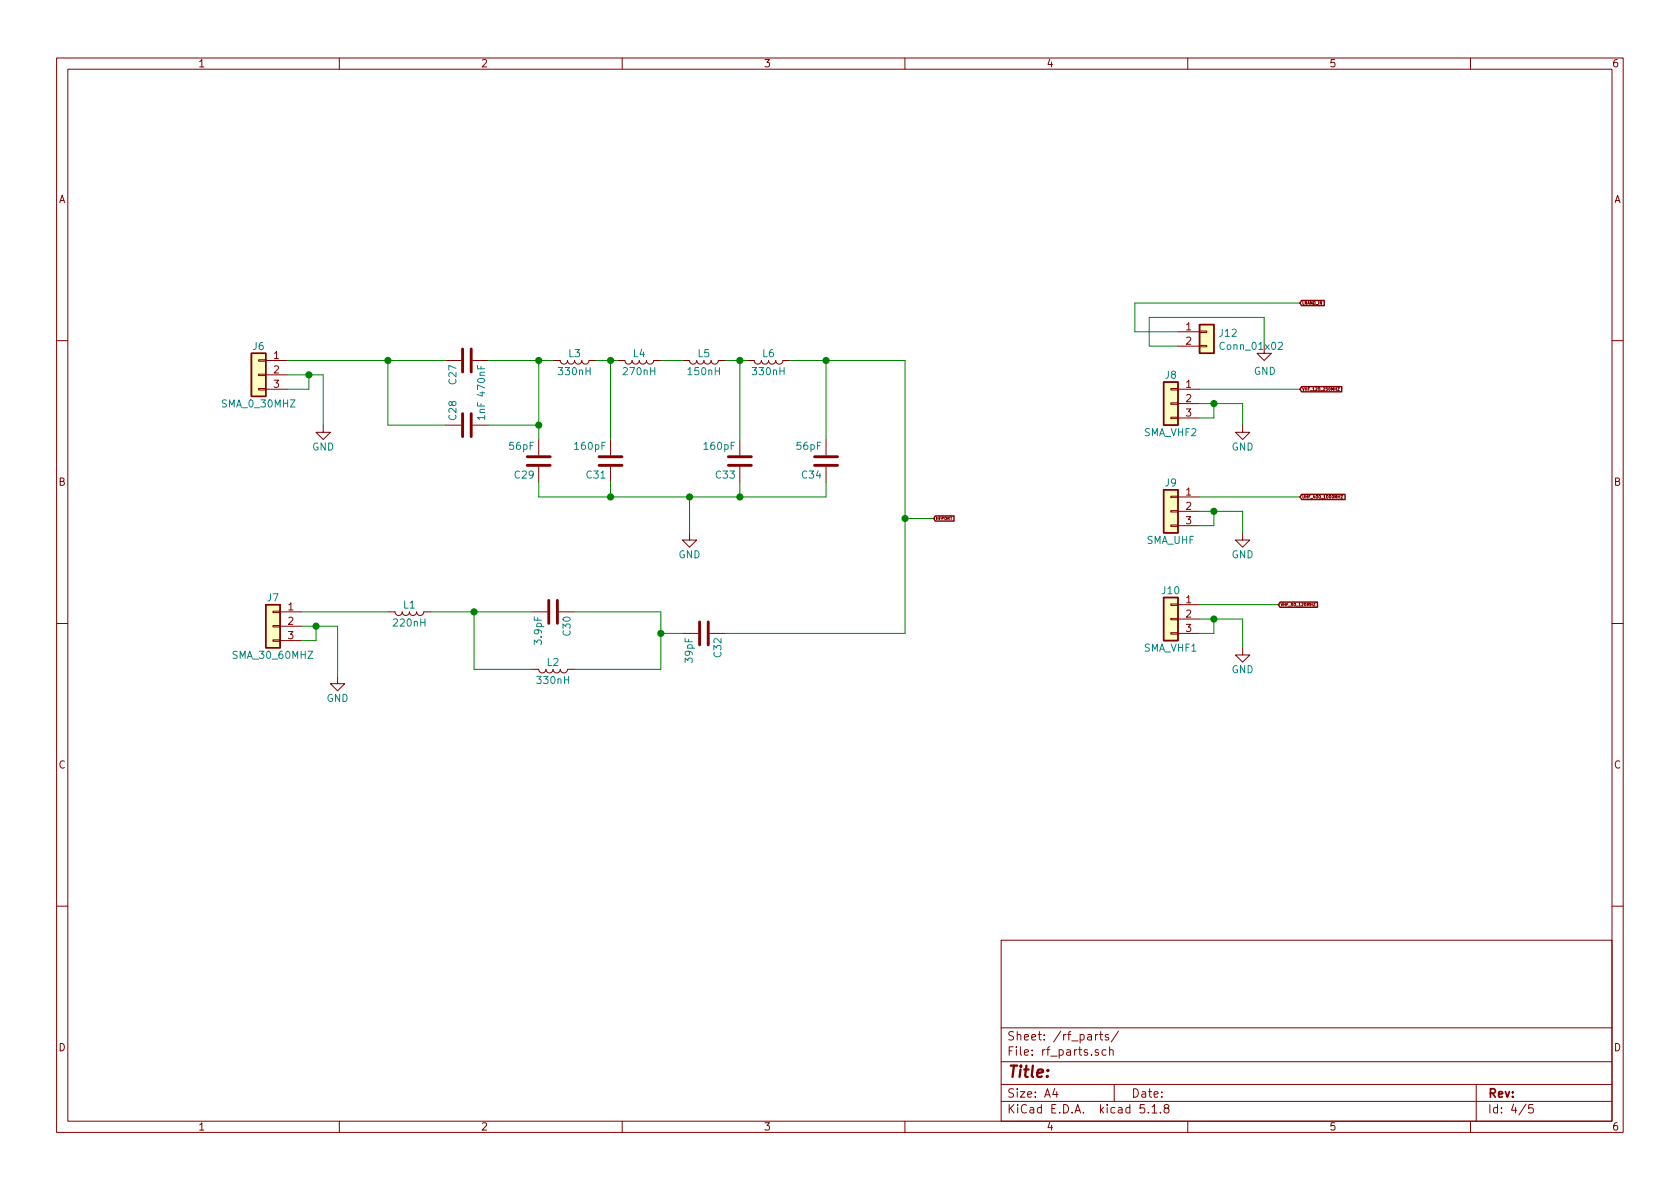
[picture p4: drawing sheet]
EESchema Schematic File Version 4
EELAYER 30 0
EELAYER END
$Descr A4 11693 8268
encoding utf-8
Sheet 4 5
Title ""
Date ""
Rev ""
Comp ""
Comment1 ""
Comment2 ""
Comment3 ""
Comment4 ""
$EndDescr
$Comp
L msisdr-rescue:L L3
U 1 1
P 4000 2500
F 0 "L3" V 3950 2500 50  0000 C CNN
F 1 "330nH" V 4075 2500 50  0000 C CNN
F 2 "Inductor_SMD:L_1206_3216Metric_Pad1.42x1.75mm_HandSolder" H 4000 2500 50  0001 C CNN
F 3 "" H 4000 2500 50  0001 C CNN
	1    4000 2500
	0    1    1    0   
$EndComp
$Comp
L msisdr-rescue:C C27
U 1 1
P 3250 2500
F 0 "C27" H 3275 2600 50  0000 L CNN
F 1 "470nF" H 3275 2400 50  0000 L CNN
F 2 "Capacitor_SMD:C_1206_3216Metric_Pad1.33x1.80mm_HandSolder" H 3288 2350 50  0001 C CNN
F 3 "" H 3250 2500 50  0001 C CNN
	1    3250 2500
	0    -1   1    0   
$EndComp
$Comp
L msisdr-rescue:C C29
U 1 1
P 3750 3200
F 0 "C29" H 3775 3300 50  0000 L CNN
F 1 "56pF" H 3775 3100 50  0000 L CNN
F 2 "Capacitor_SMD:C_1206_3216Metric_Pad1.33x1.80mm_HandSolder" H 3788 3050 50  0001 C CNN
F 3 "" H 3750 3200 50  0001 C CNN
	1    3750 3200
	-1   0    0    1   
$EndComp
Wire Wire Line
	2000 2500 2700 2500
Connection ~ 2700 2500
$Comp
L msisdr-rescue:GND #PWR035
U 1 1
P 4800 3700
F 0 "#PWR035" H 4800 3450 50  0001 C CNN
F 1 "GND" H 4800 3550 50  0000 C CNN
F 2 "" H 4800 3700 50  0001 C CNN
F 3 "" H 4800 3700 50  0001 C CNN
	1    4800 3700
	1    0    0    -1  
$EndComp
$Comp
L msisdr-rescue:GND #PWR033
U 1 1
P 2250 2950
F 0 "#PWR033" H 2250 2700 50  0001 C CNN
F 1 "GND" H 2250 2800 50  0000 C CNN
F 2 "" H 2250 2950 50  0001 C CNN
F 3 "" H 2250 2950 50  0001 C CNN
	1    2250 2950
	1    0    0    -1  
$EndComp
Wire Wire Line
	2000 2600 2150 2600
Wire Wire Line
	2250 2600 2250 2950
$Comp
L msisdr-rescue:GND #PWR034
U 1 1
P 2350 4700
F 0 "#PWR034" H 2350 4450 50  0001 C CNN
F 1 "GND" H 2350 4550 50  0000 C CNN
F 2 "" H 2350 4700 50  0001 C CNN
F 3 "" H 2350 4700 50  0001 C CNN
	1    2350 4700
	1    0    0    -1  
$EndComp
Wire Wire Line
	2350 4700 2350 4350
Wire Wire Line
	2350 4350 2200 4350
$Comp
L msisdr-rescue:L L1
U 1 1
P 2850 4250
F 0 "L1" V 2800 4250 50  0000 C CNN
F 1 "220nH" V 2925 4250 50  0000 C CNN
F 2 "Inductor_SMD:L_1206_3216Metric_Pad1.42x1.75mm_HandSolder" H 2850 4250 50  0001 C CNN
F 3 "" H 2850 4250 50  0001 C CNN
	1    2850 4250
	0    1    1    0   
$EndComp
$Comp
L msisdr-rescue:C C30
U 1 1
P 3850 4250
F 0 "C30" H 3875 4350 50  0000 L CNN
F 1 "3.9pF" H 3875 4150 50  0000 L CNN
F 2 "Capacitor_SMD:C_1206_3216Metric_Pad1.33x1.80mm_HandSolder" H 3888 4100 50  0001 C CNN
F 3 "" H 3850 4250 50  0001 C CNN
	1    3850 4250
	0    1    1    0   
$EndComp
$Comp
L msisdr-rescue:L L2
U 1 1
P 3850 4650
F 0 "L2" V 3800 4650 50  0000 C CNN
F 1 "330nH" V 3925 4650 50  0000 C CNN
F 2 "Inductor_SMD:L_1206_3216Metric_Pad1.42x1.75mm_HandSolder" H 3850 4650 50  0001 C CNN
F 3 "" H 3850 4650 50  0001 C CNN
	1    3850 4650
	0    1    1    0   
$EndComp
$Comp
L msisdr-rescue:C C32
U 1 1
P 4900 4400
F 0 "C32" H 4925 4500 50  0000 L CNN
F 1 "39pF" H 4925 4300 50  0000 L CNN
F 2 "Capacitor_SMD:C_1206_3216Metric_Pad1.33x1.80mm_HandSolder" H 4938 4250 50  0001 C CNN
F 3 "" H 4900 4400 50  0001 C CNN
	1    4900 4400
	0    1    1    0   
$EndComp
Wire Wire Line
	2100 4250 2700 4250
Wire Wire Line
	3000 4250 3300 4250
Wire Wire Line
	4000 4250 4600 4250
Wire Wire Line
	4600 4250 4600 4400
Wire Wire Line
	4600 4400 4750 4400
Wire Wire Line
	3700 4650 3300 4650
Wire Wire Line
	3300 4650 3300 4250
Connection ~ 3300 4250
Wire Wire Line
	4600 4650 4000 4650
Connection ~ 4600 4400
Wire Wire Line
	6300 4400 5050 4400
Text GLabel 9050 2700 2    20   Input ~ 0
VHF_120_250MHZ
Text GLabel 9050 3450 2    20   Input ~ 0
UHF_400_1000MHZ
Text GLabel 8900 4200 2    20   Input ~ 0
VHF_50_120MHZ
$Comp
L msisdr-rescue:GND #PWR036
U 1 1
P 8650 2950
F 0 "#PWR036" H 8650 2700 50  0001 C CNN
F 1 "GND" H 8650 2800 50  0000 C CNN
F 2 "" H 8650 2950 50  0001 C CNN
F 3 "" H 8650 2950 50  0001 C CNN
	1    8650 2950
	1    0    0    -1  
$EndComp
$Comp
L msisdr-rescue:GND #PWR037
U 1 1
P 8650 3700
F 0 "#PWR037" H 8650 3450 50  0001 C CNN
F 1 "GND" H 8650 3550 50  0000 C CNN
F 2 "" H 8650 3700 50  0001 C CNN
F 3 "" H 8650 3700 50  0001 C CNN
	1    8650 3700
	1    0    0    -1  
$EndComp
$Comp
L msisdr-rescue:GND #PWR038
U 1 1
P 8650 4500
F 0 "#PWR038" H 8650 4250 50  0001 C CNN
F 1 "GND" H 8650 4350 50  0000 C CNN
F 2 "" H 8650 4500 50  0001 C CNN
F 3 "" H 8650 4500 50  0001 C CNN
	1    8650 4500
	1    0    0    -1  
$EndComp
Wire Wire Line
	8650 4500 8650 4300
Wire Wire Line
	8650 4300 8450 4300
Wire Wire Line
	8650 3700 8650 3550
Wire Wire Line
	8650 3550 8450 3550
Wire Wire Line
	8650 2950 8650 2800
Wire Wire Line
	8650 2800 8450 2800
Wire Wire Line
	8350 2700 9050 2700
Wire Wire Line
	8350 3450 9050 3450
Wire Wire Line
	8350 4200 8900 4200
Text GLabel 6500 3600 2    20   Input ~ 0
HFPORT
$Comp
L msisdr-rescue:C C28
U 1 1
P 3250 2950
F 0 "C28" H 3275 3050 50  0000 L CNN
F 1 "1nF" H 3275 2850 50  0000 L CNN
F 2 "Capacitor_SMD:C_1206_3216Metric_Pad1.33x1.80mm_HandSolder" H 3288 2800 50  0001 C CNN
F 3 "" H 3250 2950 50  0001 C CNN
	1    3250 2950
	0    -1   -1   0   
$EndComp
$Comp
L msisdr-rescue:L L4
U 1 1
P 4450 2500
F 0 "L4" V 4400 2500 50  0000 C CNN
F 1 "270nH" V 4525 2500 50  0000 C CNN
F 2 "Inductor_SMD:L_1206_3216Metric_Pad1.42x1.75mm_HandSolder" H 4450 2500 50  0001 C CNN
F 3 "" H 4450 2500 50  0001 C CNN
	1    4450 2500
	0    1    1    0   
$EndComp
$Comp
L msisdr-rescue:L L5
U 1 1
P 4900 2500
F 0 "L5" V 4850 2500 50  0000 C CNN
F 1 "150nH" V 4975 2500 50  0000 C CNN
F 2 "Inductor_SMD:L_1206_3216Metric_Pad1.42x1.75mm_HandSolder" H 4900 2500 50  0001 C CNN
F 3 "" H 4900 2500 50  0001 C CNN
	1    4900 2500
	0    1    1    0   
$EndComp
$Comp
L msisdr-rescue:L L6
U 1 1
P 5350 2500
F 0 "L6" V 5300 2500 50  0000 C CNN
F 1 "330nH" V 5425 2500 50  0000 C CNN
F 2 "Inductor_SMD:L_1206_3216Metric_Pad1.42x1.75mm_HandSolder" H 5350 2500 50  0001 C CNN
F 3 "" H 5350 2500 50  0001 C CNN
	1    5350 2500
	0    1    1    0   
$EndComp
$Comp
L msisdr-rescue:C C31
U 1 1
P 4250 3200
F 0 "C31" H 4275 3300 50  0000 L CNN
F 1 "160pF" H 4275 3100 50  0000 L CNN
F 2 "Capacitor_SMD:C_1206_3216Metric_Pad1.33x1.80mm_HandSolder" H 4288 3050 50  0001 C CNN
F 3 "" H 4250 3200 50  0001 C CNN
	1    4250 3200
	-1   0    0    1   
$EndComp
$Comp
L msisdr-rescue:C C33
U 1 1
P 5150 3200
F 0 "C33" H 5175 3300 50  0000 L CNN
F 1 "160pF" H 5175 3100 50  0000 L CNN
F 2 "Capacitor_SMD:C_1206_3216Metric_Pad1.33x1.80mm_HandSolder" H 5188 3050 50  0001 C CNN
F 3 "" H 5150 3200 50  0001 C CNN
	1    5150 3200
	-1   0    0    1   
$EndComp
$Comp
L msisdr-rescue:C C34
U 1 1
P 5750 3200
F 0 "C34" H 5775 3300 50  0000 L CNN
F 1 "56pF" H 5775 3100 50  0000 L CNN
F 2 "Capacitor_SMD:C_1206_3216Metric_Pad1.33x1.80mm_HandSolder" H 5788 3050 50  0001 C CNN
F 3 "" H 5750 3200 50  0001 C CNN
	1    5750 3200
	-1   0    0    1   
$EndComp
Wire Wire Line
	2700 2500 2700 2950
Wire Wire Line
	2700 2950 3100 2950
Wire Wire Line
	3400 2500 3750 2500
Wire Wire Line
	4150 2500 4250 2500
Wire Wire Line
	4600 2500 4750 2500
Wire Wire Line
	5050 2500 5150 2500
Wire Wire Line
	3750 2500 3750 2950
Wire Wire Line
	3750 2950 3400 2950
Connection ~ 3750 2500
Connection ~ 3750 2950
Wire Wire Line
	4250 2500 4250 3050
Connection ~ 4250 2500
Wire Wire Line
	5150 3050 5150 2500
Connection ~ 5150 2500
Wire Wire Line
	5750 3050 5750 2500
Wire Wire Line
	5500 2500 5750 2500
Wire Wire Line
	3750 3350 3750 3450
Wire Wire Line
	3750 3450 4250 3450
Wire Wire Line
	5750 3450 5750 3350
Wire Wire Line
	5150 3350 5150 3450
Connection ~ 5150 3450
Wire Wire Line
	4250 3350 4250 3450
Connection ~ 4250 3450
Wire Wire Line
	4800 3700 4800 3450
Connection ~ 4800 3450
Wire Wire Line
	6500 3600 6300 3600
Wire Wire Line
	6300 2500 6300 3600
Connection ~ 5750 2500
Connection ~ 6300 3600
$Comp
L msisdr-rescue:Conn_01x03 J6
U 1 1
P 1800 2600
F 0 "J6" H 1800 2800 50  0000 C CNN
F 1 "SMA_0_30MHZ" H 1800 2400 50  0000 C CNN
F 2 "Connector_Coaxial:SMA_Samtec_SMA-J-P-X-ST-EM1_EdgeMount" H 1800 2600 50  0001 C CNN
F 3 "" H 1800 2600 50  0001 C CNN
	1    1800 2600
	-1   0    0    -1  
$EndComp
Wire Wire Line
	2000 2700 2150 2700
Wire Wire Line
	2150 2700 2150 2600
Connection ~ 2150 2600
$Comp
L msisdr-rescue:Conn_01x03 J7
U 1 1
P 1900 4350
F 0 "J7" H 1900 4550 50  0000 C CNN
F 1 "SMA_30_60MHZ" H 1900 4150 50  0000 C CNN
F 2 "Connector_Coaxial:SMA_Samtec_SMA-J-P-X-ST-EM1_EdgeMount" H 1900 4350 50  0001 C CNN
F 3 "" H 1900 4350 50  0001 C CNN
	1    1900 4350
	-1   0    0    -1  
$EndComp
Wire Wire Line
	2100 4450 2200 4450
Wire Wire Line
	2200 4450 2200 4350
Connection ~ 2200 4350
$Comp
L msisdr-rescue:Conn_01x03 J8
U 1 1
P 8150 2800
F 0 "J8" H 8150 3000 50  0000 C CNN
F 1 "SMA_VHF2" H 8150 2600 50  0000 C CNN
F 2 "Connector_Coaxial:SMA_Samtec_SMA-J-P-X-ST-EM1_EdgeMount" H 8150 2800 50  0001 C CNN
F 3 "" H 8150 2800 50  0001 C CNN
	1    8150 2800
	-1   0    0    -1  
$EndComp
$Comp
L msisdr-rescue:Conn_01x03 J9
U 1 1
P 8150 3550
F 0 "J9" H 8150 3750 50  0000 C CNN
F 1 "SMA_UHF" H 8150 3350 50  0000 C CNN
F 2 "Connector_Coaxial:SMA_Samtec_SMA-J-P-X-ST-EM1_EdgeMount" H 8150 3550 50  0001 C CNN
F 3 "" H 8150 3550 50  0001 C CNN
	1    8150 3550
	-1   0    0    -1  
$EndComp
$Comp
L msisdr-rescue:Conn_01x03 J10
U 1 1
P 8150 4300
F 0 "J10" H 8150 4500 50  0000 C CNN
F 1 "SMA_VHF1" H 8150 4100 50  0000 C CNN
F 2 "Connector_Coaxial:SMA_Samtec_SMA-J-P-X-ST-EM1_EdgeMount" H 8150 4300 50  0001 C CNN
F 3 "" H 8150 4300 50  0001 C CNN
	1    8150 4300
	-1   0    0    -1  
$EndComp
Wire Wire Line
	8350 3650 8450 3650
Wire Wire Line
	8450 3650 8450 3550
Connection ~ 8450 3550
Wire Wire Line
	8350 4400 8450 4400
Wire Wire Line
	8450 4400 8450 4300
Connection ~ 8450 4300
Wire Wire Line
	8350 2900 8450 2900
Wire Wire Line
	8450 2900 8450 2800
Connection ~ 8450 2800
Wire Wire Line
	2700 2500 3100 2500
Wire Wire Line
	3300 4250 3700 4250
Wire Wire Line
	4600 4400 4600 4650
Wire Wire Line
	3750 2500 3850 2500
Wire Wire Line
	3750 2950 3750 3050
Wire Wire Line
	4250 2500 4300 2500
Wire Wire Line
	5150 2500 5200 2500
Wire Wire Line
	5150 3450 5750 3450
Wire Wire Line
	4250 3450 4800 3450
Wire Wire Line
	4800 3450 5150 3450
Wire Wire Line
	5750 2500 6300 2500
Wire Wire Line
	6300 3600 6300 4400
Wire Wire Line
	2150 2600 2250 2600
Wire Wire Line
	2200 4350 2100 4350
Wire Wire Line
	8450 3550 8350 3550
Wire Wire Line
	8450 4300 8350 4300
Wire Wire Line
	8450 2800 8350 2800
Text GLabel 9050 2100 2    20   Input ~ 0
LNAND_IN
Wire Wire Line
	8800 2200 8800 2400
$Comp
L msisdr-rescue:GND #PWR0101
U 1 1
P 8800 2400
F 0 "#PWR0101" H 8800 2150 50  0001 C CNN
F 1 "GND" H 8805 2227 50  0000 C CNN
F 2 "" H 8800 2400 50  0001 C CNN
F 3 "" H 8800 2400 50  0001 C CNN
	1    8800 2400
	1    0    0    -1  
$EndComp
$Comp
L Connector_Generic:Conn_01x02 J12
U 1 1
P 8400 2300
F 0 "J12" H 8480 2292 50  0000 L CNN
F 1 "Conn_01x02" H 8480 2201 50  0000 L CNN
F 2 "Connector_Coaxial:U.FL_Molex_MCRF_73412-0110_Vertical" H 8400 2300 50  0001 C CNN
F 3 "~" H 8400 2300 50  0001 C CNN
	1    8400 2300
	1    0    0    -1  
$EndComp
Wire Wire Line
	8000 2400 8200 2400
Wire Wire Line
	8000 2200 8000 2400
Wire Wire Line
	8000 2200 8800 2200
Wire Wire Line
	7900 2300 7900 2100
Wire Wire Line
	7900 2300 8200 2300
Wire Wire Line
	7900 2100 9050 2100
$EndSCHEMATC
